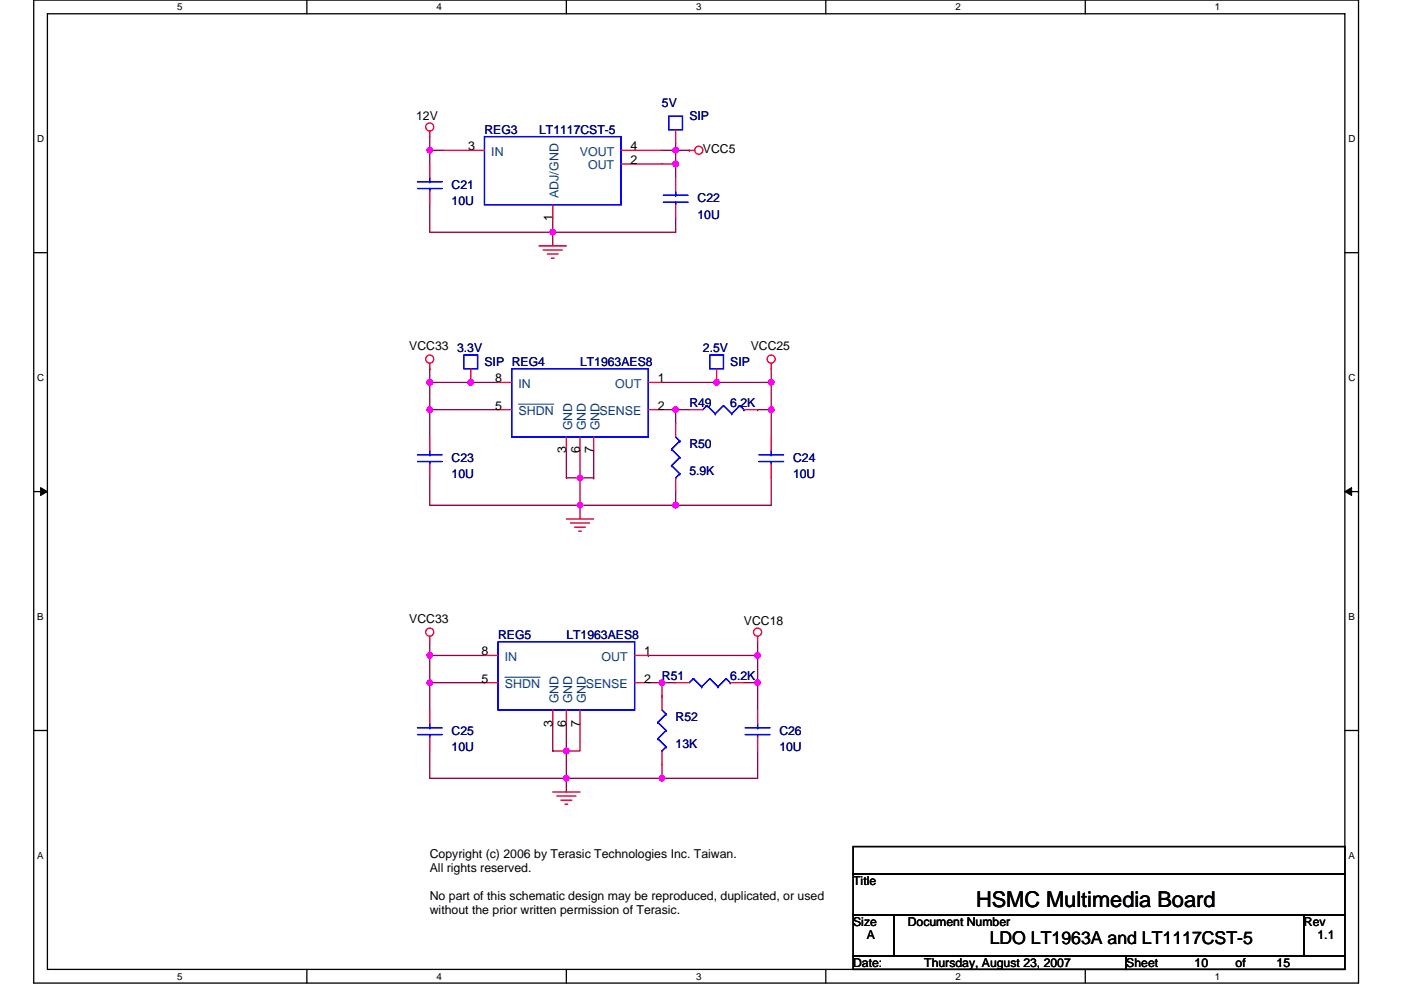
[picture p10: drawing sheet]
<svg xmlns="http://www.w3.org/2000/svg" width="297mm" height="210mm" viewBox="0 0 297 210" stroke-linecap="round" stroke-linejoin="round" font-family="sans-serif">
<path d="M7.2 0h280.8v208.5h-280.8zM10.1 2.9h275v202.7h-275z" fill="none" stroke="#000" stroke-width=".28"/>
<g fill="#fff">
<path d="M37.5 .3h1.2v2.3h-1.2z"/>
<path d="M37.5 205.9h1.2v2.3h-1.2z"/>
</g>
<path d="M65.1 0v2.9M65.1 205.6v2.9" fill="none" stroke="#000" stroke-width=".28"/>
<g fill="#fff">
<path d="M92.6 .3h1.1v2.3h-1.1z"/>
<path d="M92.6 205.9h1.1v2.3h-1.1z"/>
</g>
<path d="M120.1 0v2.9M120.1 205.6v2.9" fill="none" stroke="#000" stroke-width=".28"/>
<g fill="#fff">
<path d="M147.6 .3h1.1v2.3h-1.1z"/>
<path d="M147.6 205.9h1.1v2.3h-1.1z"/>
</g>
<path d="M175.1 0v2.9M175.1 205.6v2.9" fill="none" stroke="#000" stroke-width=".28"/>
<g fill="#fff">
<path d="M202.6 .3h1.1v2.3h-1.1z"/>
<path d="M202.6 205.9h1.1v2.3h-1.1z"/>
</g>
<path d="M230.1 0v2.9M230.1 205.6v2.9" fill="none" stroke="#000" stroke-width=".28"/>
<g fill="#fff">
<path d="M257.6 .3h1.2v2.3h-1.2z"/>
<path d="M257.6 205.9h1.2v2.3h-1.2z"/>
<path d="M7.9 28.3h1.5v2.3h-1.5z"/>
<path d="M285.9 28.3h1.5v2.3h-1.5z"/>
<path d="M7.9 78.9h1.5v2.3h-1.5z"/>
<path d="M285.9 78.9h1.5v2.3h-1.5z"/>
</g>
<path d="M7.2 53.6h2.9M285.1 53.6h2.9" fill="none" stroke="#000" stroke-width=".28"/>
<g fill="#fff">
<path d="M7.9 129.6h1.4v2.3h-1.4z"/>
<path d="M285.9 129.6h1.3v2.3h-1.3z"/>
</g>
<path d="M7.2 104.3h2.9M285.1 104.3h2.9" fill="none" stroke="#000" stroke-width=".28"/>
<path d="M8.6 103.4l1.5 .9-1.5 .8zM285.1 104.3l1.5-.9v1.7z" fill="#000" stroke="#000" stroke-width=".21"/>
<g fill="#fff">
<path d="M7.9 180.3h1.4v2.3h-1.4z"/>
<path d="M285.9 180.3h1.4v2.3h-1.4z"/>
</g>
<path d="M7.2 154.9h2.9M285.1 154.9h2.9M180.9 179.6h104.2v5.7h-104.2zM180.9 185.3h104.2v8.7h-104.2zM180.9 194h8.7v8.7h-8.7zM189.6 194h86.9v8.7h-86.9zM276.5 194h8.6v8.7h-8.6zM180.9 202.7h57.9v2.9h-57.9zM238.8 202.7h46.3v2.9h-46.3z" fill="none" stroke="#000" stroke-width=".28"/>
<g fill="none" stroke="#800040" stroke-width=".28">
<path d="M91.1 29v2.9h2.9M91.1 31.9h.1M91.1 31.9v2.9M140.4 34.8h2.9M143.3 34.8h.1M143.3 34.8v2.9M143.3 30.4v1.5h-2.9M146.2 31.9h.1M146.2 31.9h-2.9v2.9M91.1 43.5v5.8h26.1v2.9M117.2 46.4v2.9M117.2 49.3h.1"/>
<path d="M143.3 46.4v2.9h-26.1M91.1 78.2h.1M91.1 78.2v2.9M163.5 78.2v2.9M91.1 86.9h.1M91.1 86.9v5.8M91.1 81.1h8.7M91.1 81.1v5.8h14.5M91.1 81.1h.1M99.8 81.1h.1M99.8 81.1h5.8M120.1 95.6v5.8h2.9"/>
<path d="M123 95.6v5.8M125.9 95.6v5.8M140.4 81.1h11.5M140.4 86.9h2.9M143.3 86.9h.1M143.3 86.9v2.9M143.3 86.9h2.9M151.9 81.1h.1M151.9 81.1h11.6M160.6 86.9h.1M160.6 86.9h2.9M163.5 86.9v5.8"/>
<path d="M163.5 81.1v5.8M91.1 101.4v5.8h31.9M123 107.2v2.9M123 101.4h.1M123 101.4v5.8M123 101.4h2.9M123 107.2h.1M125.9 101.4h.1M143.3 107.2h.1M143.3 104.3v2.9M163.5 101.4v5.8h-40.5M91.1 139h11.6"/>
<path d="M91.1 139h.1M91.1 139v5.8M91.1 136.1v2.9M137.5 139h.1M137.5 139h23.1M160.6 136.1v8.7M91.1 144.8v5.8M91.1 159.3v5.8h29M91.1 144.8h.1M91.1 144.8h11.6M117.2 153.5v5.8h2.9M120.1 159.3h.1"/>
<path d="M120.1 153.5v5.8M120.1 159.3v5.8M123 153.5v5.8h-2.9M137.5 144.8h2.9M140.4 144.8h2.9M140.4 147.7h.1M140.4 144.8v2.9M157.7 144.8h2.9M160.6 144.8v5.8M160.6 159.3v5.8h-40.5M160.6 144.8h.1M120.1 165.1v2.9"/>
<path d="M120.1 165.1h.1M140.4 165.1h.1M140.4 162.2v2.9"/>
</g>
<g fill="#f0f" stroke="#f0f" stroke-width=".28">
<circle cx="160.6" cy="139" r=".57"/>
<circle cx="99.8" cy="81.1" r=".57"/>
<circle cx="91.1" cy="81.1" r=".57"/>
<circle cx="117.2" cy="49.2" r=".57"/>
<circle cx="91.1" cy="31.9" r=".57"/>
<circle cx="143.2" cy="34.8" r=".57"/>
<circle cx="143.2" cy="107.1" r=".57"/>
<circle cx="120.1" cy="159.3" r=".57"/>
<circle cx="140.3" cy="165.1" r=".57"/>
<circle cx="123" cy="107.1" r=".57"/>
<circle cx="123" cy="101.4" r=".57"/>
<circle cx="163.5" cy="81.1" r=".57"/>
<circle cx="151.9" cy="81.1" r=".57"/>
<circle cx="143.2" cy="86.9" r=".57"/>
<circle cx="91.1" cy="86.9" r=".57"/>
<circle cx="91.1" cy="144.8" r=".57"/>
<circle cx="91.1" cy="139" r=".57"/>
<circle cx="120.1" cy="165.1" r=".57"/>
<circle cx="163.5" cy="86.9" r=".57"/>
<circle cx="140.3" cy="144.8" r=".57"/>
<circle cx="160.6" cy="144.8" r=".57"/>
<circle cx="143.2" cy="31.9" r=".57"/>
</g>
<g fill="none" stroke="#f00" stroke-width=".28">
<path d="M91.1 27.8v1.2M91.1 34.8v2.9M94 31.9h8.7M131.7 31.9h8.7M131.7 34.8h8.7M143.3 27.5v2.9M143.3 37.7v2.9M146.2 31.9h1.1M91.1 40.6v2.9M114.3 52.2h5.8M115.2 53h4M116 53.9h2.3"/>
<path d="M116.9 54.8h.6M117.2 43.5v2.9M143.3 43.5v2.9M91.1 77v1.2M99.8 78.2v2.9M151.9 78.2v2.9M163.5 77v1.2M91.1 92.7v2.9M91.1 98.5v2.9M105.6 81.1h2.9M105.6 86.9h2.9M120.1 92.7v2.9"/>
<path d="M123 92.7v2.9M125.9 92.7v2.9M137.5 81.1h2.9M137.5 86.9h2.9M143.3 89.8v2.9M146.2 86.9h2.8M157.7 86.9h2.9M163.5 92.7v2.9M163.5 98.5v2.9M120.1 110.1h5.8M120.9 110.9h4.1M121.8 111.8h2.3"/>
<path d="M122.7 112.7h.6M143.3 101.4v2.9M91.1 135v1.1M102.7 139h2.9M134.6 139h2.9M160.6 135v1.1M91.1 150.6v2.9M91.1 156.4v2.9M102.7 144.8h2.9M117.2 150.6v2.9M120.1 150.6v2.9M123 150.6v2.9"/>
<path d="M134.6 144.8h2.9M140.4 147.7v2.9M140.4 159.3v2.9M143.3 144.8h2.9M154.8 144.8h2.9M160.6 150.6v2.9M160.6 156.4v2.9M117.2 168h5.8M118.1 168.8h4M118.9 169.7h2.3M119.8 170.6h.6"/>
<circle cx="91.1" cy="26.9" r=".86"/>
<circle cx="148.2" cy="31.9" r=".86"/>
<circle cx="91.1" cy="76.2" r=".86"/>
<circle cx="163.5" cy="76.2" r=".86"/>
<circle cx="91.1" cy="134.1" r=".86"/>
<circle cx="160.6" cy="134.1" r=".86"/>
</g>
<g fill="none" stroke="#00f" stroke-width=".28">
<path d="M88.5 38.5h5.2M88.5 40h5.2M91.1 40v.6M91.1 38.5h.1M91.1 37.7v.8M102.7 29h29v14.5h-29zM141.8 24.6h2.9v2.9h-2.9zM140.6 41.4h5.3M140.6 42.9h5.3M143.3 42.9v.6M143.3 41.4h.1M143.3 40.6v.8"/>
<path d="M98.4 75.3h2.9v2.9h-2.9zM108.5 78.2h29v14.5h-29zM150.5 75.3h2.9v2.9h-2.9zM88.5 96.5h5.2M88.5 97.9h5.2M91.1 97.9v.6M91.1 96.5h.1M91.1 95.6v.9M142.4 95.3h.1M142.4 98.8h.1M142.4 95.3l1.7 1.7M142.4 98.8l1.7 1.7"/>
<path d="M143.3 92.7l.8 .9M144.1 93.6h.1M144.1 97h.1M144.1 93.6l-1.7 1.7M144.1 97l-1.7 1.8M149.9 86h.1M149.9 86l-.9 .9M149.9 86l1.8 1.8M151.7 87.8h.1M153.4 86h.1M153.4 86l-1.7 1.8M153.4 86l1.7 1.8"/>
<path d="M155.1 87.8h.1M156.9 86h.1M156.9 86l-1.8 1.8M156.9 86l.8 .9M157.7 86.9h.1M160.9 96.5h5.2M160.9 97.9h5.2M163.5 97.9v.6M163.5 96.5h.1M163.5 95.6v.9M143.3 101.4h.1M144.1 100.5h.1"/>
<path d="M144.1 100.5l-.8 .9M105.6 136.1h29v14.5h-29zM88.5 154.4h5.2M88.5 155.8h5.2M91.1 155.8v.6M91.1 154.4h.1M91.1 153.5v.9M139.5 153.2h.1M139.5 156.7h.1M139.5 153.2l1.7 1.7M139.5 156.7l1.7 1.7M140.4 159.3h.1"/>
<path d="M140.4 150.6l.8 .9M141.2 151.5h.1M141.2 154.9h.1M141.2 158.4h.1M141.2 151.5l-1.7 1.7M141.2 154.9l-1.7 1.8M141.2 158.4l-.8 .9M147 143.9h.1M147 143.9l-.8 .9M147 143.9l1.8 1.8M148.8 145.7h.1M150.5 143.9h.1"/>
<path d="M150.5 143.9l-1.7 1.8M150.5 143.9l1.7 1.8M152.2 145.7h.1M154 143.9h.1M154 143.9l-1.8 1.8M154 143.9l.8 .9M154.8 144.8h.1M158 154.4h5.2M158 155.8h5.2M160.6 155.8v.6M160.6 154.4h.1M160.6 153.5v.9"/>
</g>
<path d="M109.9 85.7h7.5M107 143.6h7.5" fill="none" stroke="#004080" stroke-width=".21"/>
<text font-size="4.6" x="206.9" y="192.4">HSMC Multimedia Board</text>
<text font-size="3.7" x="209.8" y="200.3">LDO LT1963A and LT1117CST-5</text>
<g font-size="2.6" fill="#000080">
<text x="140.4" y="22.6">5V</text>
<text x="102.7" y="28.4">REG3</text>
<text x="114.3" y="28.4">LT1117CST-5</text>
<text x="146.2" y="25.5">SIP</text>
<text x="95.8" y="40">C21</text>
<text x="95.8" y="43.5">10U</text>
<text x="147.9" y="42.9">C22</text>
<text x="147.9" y="46.4">10U</text>
<text x="96.9" y="74.7">3.3V</text>
<text x="102.7" y="77.6">SIP REG4</text>
<text x="123" y="77.6">LT1963AES8</text>
<text x="149" y="74.7">2.5V</text>
<text x="154.8" y="77.6">SIP</text>
<text x="146.2" y="86.3">R49</text>
<text x="154.8" y="86.3">6.2K</text>
<text x="146.2" y="95">R50</text>
<text x="95.8" y="97.9">C23</text>
<text x="95.8" y="101.4">10U</text>
<text x="146.2" y="100.8">5.9K</text>
<text x="168.1" y="97.9">C24</text>
<text x="168.1" y="101.4">10U</text>
<text x="105.6" y="135.6">REG5</text>
<text x="120.1" y="135.6">LT1963AES8</text>
<text x="140.4" y="144.2">R51</text>
<text x="154.8" y="144.2">6.2K</text>
<text x="95.8" y="155.8">C25</text>
<text x="143.3" y="152.9">R52</text>
<text x="165.2" y="155.8">C26</text>
<text x="95.8" y="159.3">10U</text>
<text x="143.3" y="158.7">13K</text>
<text x="165.2" y="159.3">10U</text>
</g>
<g font-size="2.6">
<text x="88.2" y="25.5">12V</text>
<text x="99.2" y="31.9">3</text>
<text x="133.7" y="31.9">4</text>
<text x="133.7" y="34.8">2</text>
<text x="149" y="32.5">VCC5</text>
<text x="117.2" y="46.9" transform="rotate(-90 117.2 46.9)">1</text>
<text x="86.8" y="74.2">VCC33</text>
<text x="159.2" y="74.2">VCC25</text>
<text x="105" y="81.1">8</text>
<text x="139.5" y="81.1">1</text>
<text x="105" y="86.9">5</text>
<text x="139.5" y="86.9">2</text>
<text x="120.1" y="96.2" transform="rotate(-90 120.1 96.2)">3</text>
<text x="123" y="96.2" transform="rotate(-90 123 96.2)">6</text>
<text x="125.9" y="96.2" transform="rotate(-90 125.9 96.2)">7</text>
<text x="86.8" y="132.1">VCC33</text>
<text x="157.7" y="132.7">VCC18</text>
<text x="102.1" y="139">8</text>
<text x="136.6" y="139">1</text>
<text x="102.1" y="144.8">5</text>
<text x="136.6" y="144.8">2</text>
<text x="117.2" y="154.1" transform="rotate(-90 117.2 154.1)">3</text>
<text x="120.1" y="154.1" transform="rotate(-90 120.1 154.1)">6</text>
<text x="123" y="154.1" transform="rotate(-90 123 154.1)">7</text>
<text x="91.1" y="181.9">Copyright (c) 2006 by Terasic Technologies Inc. Taiwan.</text>
<text x="91.1" y="184.9">All rights reserved.</text>
<text x="91.1" y="190.8">No part of this schematic design may be reproduced, duplicated, or used</text>
<text x="180.9" y="187.7">Title</text>
<text x="91.1" y="193.8">without the prior written permission of Terasic.</text>
<text x="180.9" y="196.4">Size</text>
<text x="192.5" y="196.4">Document Number</text>
<text x="276.5" y="196.4">Rev</text>
<text x="183.8" y="199.3">A</text>
<text x="279.3" y="199.3">1.1</text>
<text x="180.9" y="205">Date:</text>
<text x="196" y="205">Thursday, August 23, 2007</text>
<text x="238.8" y="205">Sheet</text>
<text x="253.3" y="205">10</text>
<text x="262" y="205">of</text>
<text x="270.7" y="205">15</text>
</g>
<g font-size="2.6" fill="#004080">
<text x="104.2" y="33">IN</text>
<text x="122.9" y="33">VOUT</text>
<text x="124.7" y="35.9">OUT</text>
<text x="118.4" y="42" transform="rotate(-90 118.4 42)">ADJ/GND</text>
<text x="109.9" y="82.3">IN</text>
<text x="130.4" y="82.3">OUT</text>
<text x="109.9" y="88.1">SHDN</text>
<text x="127.1" y="88.1">SENSE</text>
<text x="121.3" y="91.2" transform="rotate(-90 121.3 91.2)">GND</text>
<text x="124.2" y="91.2" transform="rotate(-90 124.2 91.2)">GND</text>
<text x="127.1" y="91.2" transform="rotate(-90 127.1 91.2)">GND</text>
<text x="107" y="140.2">IN</text>
<text x="127.5" y="140.2">OUT</text>
<text x="107" y="146">SHDN</text>
<text x="118.4" y="149.2" transform="rotate(-90 118.4 149.2)">GND</text>
<text x="121.3" y="149.2" transform="rotate(-90 121.3 149.2)">GND</text>
<text x="124.2" y="149.2" transform="rotate(-90 124.2 149.2)">GND</text>
<text x="124.2" y="146">SENSE</text>
</g>
<g font-size="2.1">
<text x="37.5" y="2.2">5</text>
<text x="92.6" y="2.2">4</text>
<text x="147.6" y="2.2">3</text>
<text x="202.6" y="2.2">2</text>
<text x="257.6" y="2.2">1</text>
<text x="7.9" y="30.1">D</text>
<text x="285.9" y="30.1">D</text>
<text x="7.9" y="80.8">C</text>
<text x="285.9" y="80.8">C</text>
<text x="7.9" y="131.4">B</text>
<text x="285.9" y="131.4">B</text>
<text x="7.9" y="182.1">A</text>
<text x="285.9" y="182.1">A</text>
<text x="37.5" y="207.8">5</text>
<text x="92.6" y="207.8">4</text>
<text x="147.6" y="207.8">3</text>
<text x="202.6" y="207.8">2</text>
<text x="257.6" y="207.8">1</text>
</g>
</svg>
